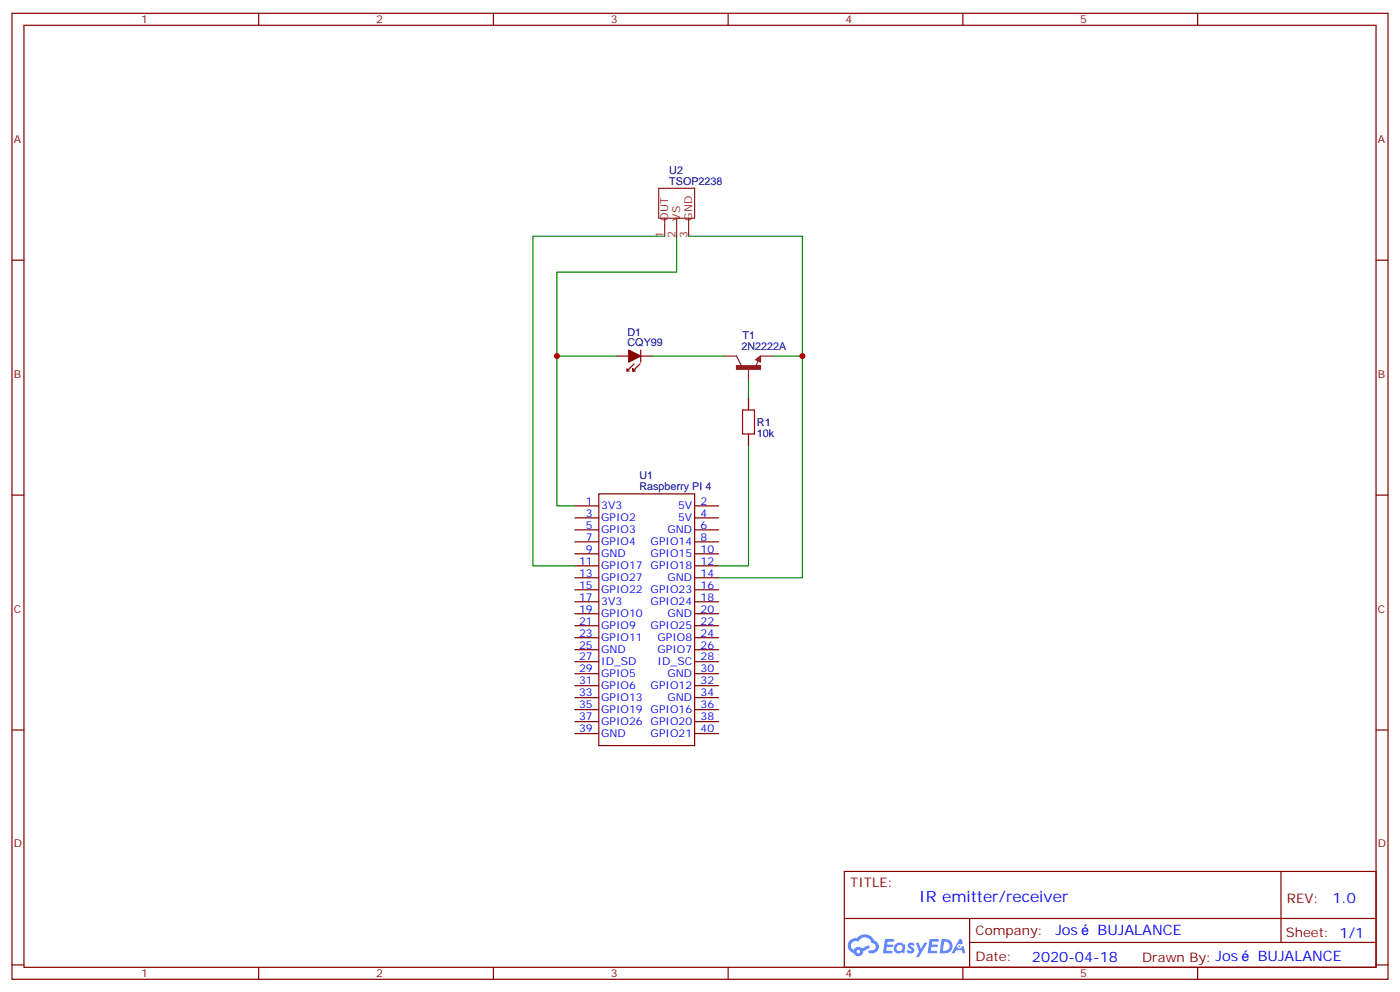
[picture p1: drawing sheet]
<svg xmlns="http://www.w3.org/2000/svg" width="412mm" height="292mm" viewBox="0 0 412 292" stroke-linecap="round" stroke-linejoin="round" font-family="sans-serif">
<g fill="none" stroke="#870000" stroke-width=".35">
<path d="M3.5 3.9h405.4v284.4h-405.4zM7.1 7.4h398.2v277.3h-398.2zM76.2 3.9v3.5M145.3 3.9v3.5M214.5 3.9v3.5M283.6 3.9v3.5M352.8 3.9v3.5M3.5 76.6h3.6M405.3 76.6h3.6M3.5 145.7h3.6M405.3 145.7h3.6M3.5 214.9h3.6"/>
<path d="M405.3 214.9h3.6M248.7 256.5h156.6v28.2h-156.6zM377.3 256.5v20.9M248.7 270.4h156.5M285.6 277.4h119.6M285.6 270.4v14.1M3.5 284h3.6M76.2 284.7v3.6M145.3 284.7v3.6M214.5 284.7v3.6M283.6 284.7v3.6M352.8 284.7v3.6"/>
<path d="M405.3 284h3.6"/>
</g>
<g fill="#5487ff">
<path d="M267.7 277.7a1.22 1.22 0 0 1 1.7 .2l-.4 .6a.47 .47 0 0 0-.3-.4 .47 .47 0 0 0-.5 .2l.1 .2a1.14 1.14 0 0 1 .8 1.8 1.14 1.14 0 0 1-1.9 0l-.2-.2 .5-.6 .7 .5a.29 .29 0 0 0 .3-.3 .29 .29 0 0 0-.2-.3 1.04 1.04 0 0 1-.6-1.7z"/>
<path d="M260.7 276.4h2.4l.3 .2-.2 .5-1.8 .1-.1 .8h1.5l.3 .4-.3 .4h-1.6l-.2 1.1h1.7l.2 .3-.2 .3-2.6 .1z"/>
<path d="M273.8 276.4h2.4l.3 .2-.1 .5-1.8 .1-.2 .8h1.6l.3 .4-.4 .4h-1.6l-.1 1.1h1.7l.2 .3-.2 .3-2.6 .1z"/>
<path d="M282.6 276.4h.7l.3 1.3-.6 .3a.69 .69 0 0 0-1 .3 .69 .69 0 0 0 .4 .9 .69 .69 0 0 0 .9-.6l.5-.2 .6 2.2h-.8l-.2-.9h-1.8l-.5 .9h-.8z"/>
<path d="M269.8 277.5h.8l.6 1.8 1.1-1.8h.9l-2.6 4.2h-.8l.9-1.5z"/>
<path d="M277.4 276.4l-.6 4.2h1.3a2.11 2.11 0 0 0 2.5-2.1 2.11 2.11 0 0 0-2.5-2.1zM278.1 277.2a1.39 1.39 0 0 1 1.7 1.4 1.39 1.39 0 0 1-1.8 1.3h-.3z"/>
<path d="M263.7 278.1a1.54 1.54 0 0 0-.1 2.1 1.54 1.54 0 0 0 2.2 .1l.6 .3 .3-2.3-.2-.3h-.4a1.49 1.49 0 0 0-2.4 .1zM264 279.1a.94 .94 0 0 1 1.8 0 .94 .94 0 0 1-1.8 0z"/>
<path d="M250.4 276.8a2.18 2.18 0 0 0 1.1 3.7 1.44 1.44 0 0 0 1.6 .9 1.44 1.44 0 0 0 1.2-1.4l2-1-.5-.8-1.9 1a1.47 1.47 0 0 0-2.4 .4 1.39 1.39 0 0 1-.7-1.9 1.39 1.39 0 0 1 2-.5 2.12 2.12 0 0 1 2.2-1.3 2.12 2.12 0 0 1 1.9 1.7 1.14 1.14 0 0 1 1.1 1.4 1.14 1.14 0 0 1-1.7 .7 .43 .43 0 0 0-.5 .4 .43 .43 0 0 0 .4 .5 1.98 1.98 0 0 0 2.5-1.2 1.98 1.98 0 0 0-1.2-2.6 3.1 3.1 0 0 0-5.3-.6l-.9 .1zM252.3 280.1a.55 .55 0 0 1 1.1 0 .55 .55 0 0 1-1.1 0z"/>
<circle cx="282.6" cy="278.5" r=".26"/>
</g>
<g fill="none" stroke="#870000" stroke-width=".35">
<path d="M220.5 117.2v3.5M220.5 127.7v3.6M169.3 148.9h7.1M169.3 152.4h7.1M169.3 156h7.1M169.3 159.5h7.1M176.4 145.4h28.2v74.1h-28.2zM204.6 148.9h7.1M204.6 152.4h7.1M204.6 156h7.1M204.6 159.5h7.1M169.3 163h7.1"/>
<path d="M169.3 166.5h7.1M169.3 170.1h7.1M169.3 173.6h7.1M169.3 177.1h7.1M204.6 163h7.1M204.6 166.5h7.1M204.6 170.1h7.1M204.6 173.6h7.1M204.6 177.1h7.1M169.3 180.7h7.1M169.3 184.2h7.1M169.3 187.7h7.1"/>
<path d="M169.3 191.2h7.1M169.3 194.8h7.1M169.3 198.3h7.1M204.6 180.7h7.1M204.6 184.2h7.1M204.6 187.7h7.1M204.6 191.2h7.1M204.6 194.8h7.1M204.6 198.3h7.1M169.3 201.8h7.1M169.3 205.4h7.1M169.3 208.9h7.1"/>
<path d="M169.3 212.4h7.1M169.3 215.9h7.1M204.6 201.8h7.1M204.6 205.4h7.1M204.6 208.9h7.1M204.6 212.4h7.1M204.6 215.9h7.1"/>
</g>
<path d="M181.7 104.8h3.5M184.7 109.2h.7M186.8 107.1l-2.1 2.1v-.7M188.6 107.1l-2.2 2.1v-.7v.7h.7M188.7 103v3.6M188.7 104.8h3.6" fill="none" stroke="#850000" stroke-width=".35"/>
<path d="M185.2 103l3.5 1.8-3.5 1.8z" fill="#850000" stroke="#850000" stroke-width=".35"/>
<path d="M217 107.6h7v1.1h-7z" fill="#8c2424" stroke="#8c2424" stroke-width=".35"/>
<path d="M194 55.4h10.6v8.8h-10.6zM195.8 64.2v5.3M199.3 64.2v5.3M202.8 64.2v5.3M213.4 104.8h3.6l1.4 2.8M220.5 108.3v3.6M222.6 105.9l1.4-1.1v1.8zM223.3 106.2l-.7 1.8M223.3 105.9h.4M223.7 105.2v1l-.7-.3zM224 104.8h3.5" fill="none" stroke="#8c2424" stroke-width=".35"/>
<path d="M218.7 120.7h3.5v7h-3.5z" fill="none" stroke="#a10000" stroke-width=".35"/>
<path d="M195.8 69.5h-38.8v97h12.3M199.3 69.5v10.6h-35.3v24.7M202.8 69.5h33.6v35.3M181.7 104.8h-17.7v44.1h5.3M192.3 104.8h21.1M220.5 111.9v5.3M227.5 104.8h8.9v65.3h-24.7M220.5 131.3v35.2h-8.8" fill="none" stroke="#008700" stroke-width=".35"/>
<g fill="#c00">
<circle cx="236.4" cy="104.8" r=".88"/>
<circle cx="164" cy="104.8" r=".88"/>
</g>
<text font-size="4.6" fill="#00f" x="270.8" y="265.5">IR emitter/receiver</text>
<g font-size="4.2" fill="#00f">
<text x="392.5" y="265.8">1.0</text>
<text x="310.9" y="275.3">Jos</text>
<text x="323.3" y="275.3">BUJALANCE</text>
<text x="304" y="283.1">2020-04-18</text>
<text x="370.5" y="283">BUJALANCE</text>
</g>
<g font-size="3.9" fill="#800">
<text x="250.5" y="261.1">TITLE:</text>
<text x="379.1" y="265.8">REV:</text>
<text x="287.4" y="275.3">Company:</text>
<text x="378.7" y="275.9">Sheet: 1/1</text>
<text x="287.4" y="283">Date:</text>
<text x="336.4" y="283.1">Drawn By: Jos</text>
</g>
<g font-size="3.2" fill="#800">
<text x="41.6" y="6.9">1</text>
<text x="110.8" y="6.9">2</text>
<text x="179.9" y="6.9">3</text>
<text x="249.1" y="6.9">4</text>
<text x="318.2" y="6.9">5</text>
<text x="4.1" y="42">A</text>
<text x="405.9" y="42">A</text>
<text x="4.1" y="111.2">B</text>
<text x="405.9" y="111.2">B</text>
<text x="4.1" y="180.3">C</text>
<text x="405.9" y="180.3">C</text>
<text x="4.1" y="249.4">D</text>
<text x="405.9" y="249.4">D</text>
<text x="41.6" y="287.7">1</text>
<text x="110.8" y="287.7">2</text>
<text x="179.9" y="287.7">3</text>
<text x="249.1" y="287.7">4</text>
<text x="318.2" y="287.7">5</text>
</g>
<g font-size="3.2" fill="#000080">
<text x="197.1" y="51.3">U2</text>
<text x="197.1" y="54.4">TSOP2238</text>
<text x="184.8" y="102">CQY99</text>
<text x="184.8" y="98.8">D1</text>
<text x="218.8" y="99.8">T1</text>
<text x="218.4" y="103">2N2222A</text>
<text x="223" y="125.3">R1</text>
<text x="223" y="128.6">10k</text>
<text x="188.4" y="141.1">U1</text>
<text x="188.4" y="144.3">Raspberry PI 4</text>
</g>
<g font-size="3.2" fill="#8d2323">
<text x="196.8" y="64.9" transform="rotate(-90 196.8 64.9)">OUT</text>
<text x="200.4" y="64.9" transform="rotate(-90 200.4 64.9)">VS</text>
<text x="203.9" y="64.9" transform="rotate(-90 203.9 64.9)">GND</text>
<text x="195.4" y="70.1" transform="rotate(-90 195.4 70.1)">1</text>
<text x="199" y="70.1" transform="rotate(-90 199 70.1)">2</text>
<text x="202.5" y="70.1" transform="rotate(-90 202.5 70.1)">3</text>
</g>
<g font-size="3.2" fill="#00f">
<text x="172.6" y="148.6">1</text>
<text x="177.1" y="150">3V3</text>
<text x="199.7" y="150">5V</text>
<text x="206.4" y="148.6">2</text>
<text x="172.6" y="152.1">3</text>
<text x="172.6" y="155.6">5</text>
<text x="177.1" y="153.5">GPIO2</text>
<text x="199.7" y="153.5">5V</text>
<text x="206.4" y="152.1">4</text>
<text x="206.4" y="155.6">6</text>
<text x="172.6" y="159.1">7</text>
<text x="177.1" y="157">GPIO3</text>
<text x="177.1" y="160.5">GPIO4</text>
<text x="191.7" y="160.5">GPIO14</text>
<text x="196.6" y="157">GND</text>
<text x="206.4" y="159.1">8</text>
<text x="170.6" y="166.2">11</text>
<text x="172.6" y="162.7">9</text>
<text x="177.1" y="164.1">GND</text>
<text x="177.1" y="167.6">GPIO17</text>
<text x="191.7" y="164.1">GPIO15</text>
<text x="191.7" y="167.6">GPIO18</text>
<text x="206.4" y="162.7">10</text>
<text x="206.4" y="166.2">12</text>
<text x="170.6" y="169.7">13</text>
<text x="170.6" y="173.2">15</text>
<text x="177.1" y="171.1">GPIO27</text>
<text x="196.6" y="171.1">GND</text>
<text x="206.4" y="169.7">14</text>
<text x="206.4" y="173.2">16</text>
<text x="170.6" y="176.8">17</text>
<text x="177.1" y="174.7">GPIO22</text>
<text x="177.1" y="178.2">3V3</text>
<text x="191.7" y="174.7">GPIO23</text>
<text x="191.7" y="178.2">GPIO24</text>
<text x="206.4" y="176.8">18</text>
<text x="170.6" y="180.3">19</text>
<text x="170.6" y="183.8">21</text>
<text x="177.1" y="181.7">GPIO10</text>
<text x="177.1" y="185.2">GPIO9</text>
<text x="191.7" y="185.2">GPIO25</text>
<text x="196.6" y="181.7">GND</text>
<text x="206.4" y="180.3">20</text>
<text x="206.4" y="183.8">22</text>
<text x="170.6" y="187.4">23</text>
<text x="170.6" y="190.9">25</text>
<text x="177.1" y="188.8">GPIO11</text>
<text x="193.7" y="188.8">GPIO8</text>
<text x="206.4" y="187.4">24</text>
<text x="206.4" y="190.9">26</text>
<text x="170.6" y="194.4">27</text>
<text x="170.6" y="197.9">29</text>
<text x="177.1" y="192.3">GND</text>
<text x="177.1" y="195.8">ID_SD</text>
<text x="193.7" y="192.3">GPIO7</text>
<text x="193.7" y="195.8">ID_SC</text>
<text x="206.4" y="194.4">28</text>
<text x="206.4" y="197.9">30</text>
<text x="170.6" y="201.5">31</text>
<text x="177.1" y="199.4">GPIO5</text>
<text x="177.1" y="202.9">GPIO6</text>
<text x="191.7" y="202.9">GPIO12</text>
<text x="196.6" y="199.4">GND</text>
<text x="206.4" y="201.5">32</text>
<text x="170.6" y="205">33</text>
<text x="170.6" y="208.5">35</text>
<text x="177.1" y="206.4">GPIO13</text>
<text x="177.1" y="209.9">GPIO19</text>
<text x="191.7" y="209.9">GPIO16</text>
<text x="196.6" y="206.4">GND</text>
<text x="206.4" y="205">34</text>
<text x="206.4" y="208.5">36</text>
<text x="170.6" y="212.1">37</text>
<text x="170.6" y="215.6">39</text>
<text x="177.1" y="213.5">GPIO26</text>
<text x="191.7" y="213.5">GPIO20</text>
<text x="206.4" y="212.1">38</text>
<text x="206.4" y="215.6">40</text>
<text x="177.1" y="217">GND</text>
<text x="191.7" y="217">GPIO21</text>
</g>
</svg>
